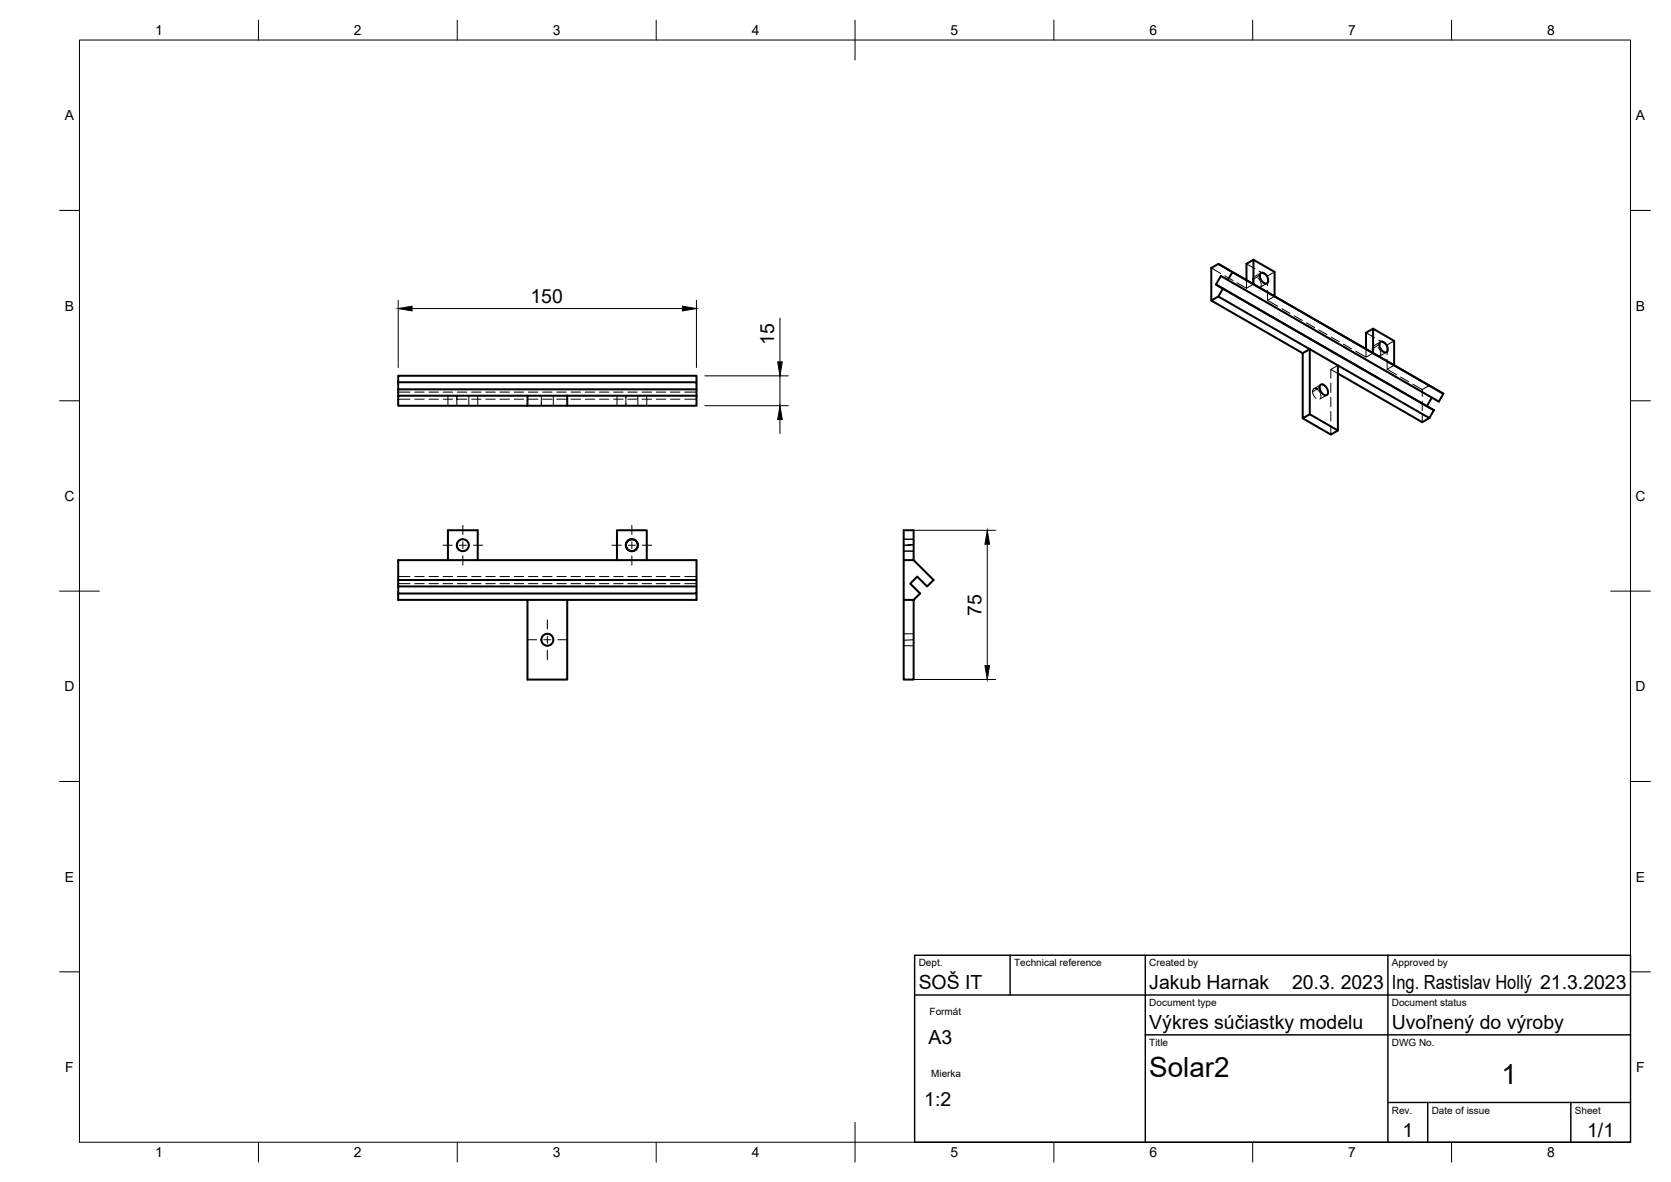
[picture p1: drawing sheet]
<svg xmlns="http://www.w3.org/2000/svg" width="420mm" height="297mm" viewBox="0 0 420 297" stroke-linecap="round" stroke-linejoin="round" font-family="sans-serif">
<!-- layer: Visible -->
<g fill="none" stroke="#000" stroke-width=".51">
<path d="M304.6 75.5l1.7-1 23 13.2-1.7 1.1zM305.7 71.5l54.8 31.6M306.3 66.3l3.6 2.1M307.5 72.5l-1.2 2M308.7 70.4l-1.7-1.1-1.3 2.2 53.1 30.6M309.9 68.4l53 30.5-1.1 2-53.1-30.5zM315.2 65.3l5.3 3v6.2l-5.3-3.1zM315.2 71.4l-8.9-5.1-1.7 1v8.2M315.2 65.3l-1.8 1v4.1M316.9 68.7a1.45 1.45 0 0 1 2 1.4v.5a.76 .76 0 0 1-.7 .7 .76 .76 0 0 1-.8-.6l-.6-1.1zM320.5 74.5l42.4 24.4M100.1 96.1h75v1.7"/>
<path d="M100.1 96.1v-1.7h75v1.7M100.1 96.1v3.3M100.1 97.8h75M132.6 99.4h-32.5v2.6h32.5M142.6 99.4h-10v2.6M142.6 99.4h32.5M142.6 99.4v2.6M175.1 99.4v2.6h-42.5M175.1 97.8v1.6M327.6 88.8v16.3l1.7-1v-16.4l30.1 17.4M331.9 96.8a1.33 1.33 0 0 1 1.9 1.2 .84 .84 0 0 1-.2 1.3 .84 .84 0 0 1-1.2-.5l-.5-.9zM336.4 91.8v16.4l-7.1-4.1"/>
<path d="M336.4 93.9l21.2 12.2 1.8-1M345.2 88.7v-6.1l5.3 3.1v6.1M345.2 82.6l-1.7 1v4.1M347 86l.6-.2 .7 .5 .5 .8 .2 .8a.75 .75 0 0 1-.7 .7 .75 .75 0 0 1-.8-.5l-.6-1.2zM360 99.9l-1.2 2.2M327.6 105.1l7 4.1 1.8-1M358.8 102.1l1.7 1M360.5 103.1l-1.1 2M112.6 133.3h7.5v7.5h-7.5zM157.4 136.9v-.1a1.5 1.5 0 0 1 2.4-.9 1.5 1.5 0 0 1-.3 2.5 1.5 1.5 0 0 1-2.1-1.4l.3 1 1 .5 .7-.1 .5-.3 .5-1-.4-1.1-1-.5-1.1 .4-.4 .5-.1 .6M100.1 145.8h75v3.3h-75zM100.1 147.4h75"/>
<path d="M100.1 149.1v1.7h32.5M112.6 140.8h-12.5v5M120.1 140.8h55v5M132.6 150.8v20h10v-20M155.1 140.8v-7.5h7.5v7.5M175.1 149.1v1.7h-42.5M227.2 140.8h2.5v-7.5h-2.5v17.5M229.7 140.8l5 5-1.6 1.6-2.5-2.5-1.7 1.8 2.5 2.4-1.7 1.7h-2.5v20h2.5v-20"/>
<circle cx="116.4" cy="137" r="1.51"/>
<circle cx="137.6" cy="160.8" r="1.5"/>
</g>
<!-- layer: Hidden -->
<g fill="none" stroke="#000" stroke-width=".25">
<path d="M304.6 67.3l2.3 1.4M307 69.3l1.2 .8M308 69.3l2 1.2M309.2 70.7l2.1 1.1M311 71.1l2.4 1.3M312.4 72.4l2 1.2M313.4 66.3l2.2 1.2M313.4 70.4v2M315 70.3l.3 1 .8 .8M315.2 69.7l-.2 .6M315.2 71.4l-1.8 1M315.4 74.2l2.1 1.2"/>
<path d="M316.3 69.8l.6 .9 .2 1.2M316.6 68.1l2.1 1.3M316.8 69.2l-1.8 1.1M317.1 68.6l-1.8 1M318.5 76l2.1 1.2M318.6 71.2l-1.8 1M318.7 75.5l2.6 1.5M318.7 69.4v2.4M318.7 73v2.5M320.5 68.3l-1.8 1.1M320.5 74.5l-1.8 1M321.6 77.8l2.1 1.2"/>
<path d="M322.3 77.6l2.1 1.2M324.7 79.6l2.1 1.2M325.4 79.4l2.1 1.1M100.1 98.5h3M104.3 98.5h2.4M107.9 98.5h2.3M111.4 98.5h2.4M112.6 99.4v2.6M115 98.5h2.4M117.9 99.4v2.6M118.6 98.5h2.3M120.1 99.4v2.6"/>
<path d="M122.2 98.5h2.3M125.7 98.5h2.4M129.3 98.5h2.4M132.9 98.5h2.3M136.1 99.4v2.6v-1.1M136.4 98.5h2.4M139.1 99.4v2.6M140 98.5h2.4M143.6 98.5h2.4M147.2 98.5h2.3M150.7 98.5h2.4M154.3 98.5h2.4"/>
<path d="M155.1 99.4v2.6M157.4 100v-.6v2.6v-.6M157.9 98.5h2.4M160.4 99.4v2.6M161.4 98.5h2.4M162.6 99.4v2.6M165 98.5h2.4M168.6 98.5h2.4M172.2 98.5h2.9M327.8 81.4l2.1 1.1M328.5 81.1l2.1 1.2M330 98.5l.3 .8 .6 .8"/>
<path d="M330.9 83.1l2.1 1.2M331.6 82.9l2.1 1.2M331.8 97.4l-1.8 1.1 .1-.6 .4-.3 .5 .1 .4 .3 .7 1v.8l-.1 .4M332.1 96.7l-1.8 1M333.6 99.3l-1.7 1M334 84.9l2.1 1.2M334.6 92.8l1.8 1.1M334.6 92.8v2.3M334.6 96.3v2.3M334.6 99.8v2.4M334.7 84.7l2.1 1.2M336.4 91.8l-1.8 1"/>
<path d="M337.1 86.7l2.1 1.2M337.8 86.5l2.1 1.2M340.2 88.5l2.1 1.2M340.9 88.3l2.6 1.5 1.7-1.1M343.3 90.3l2.1 1.2M343.5 87.7v2.1M343.5 83.6l2.1 1.2M345.1 87.7l.3 1 .5 .6M345.5 86.9l-.4 .4v.4M346.4 92.1l2.1 1.1M346.5 87.3l.7 1.2v.5l-.2 .4M346.6 85.5l2.2 1.2"/>
<path d="M346.8 86.5l-1.7 1.2M347.1 85.9l-1.7 1M348.6 88.5l-1.7 1M348.8 86.7v2.4M348.8 90.3v2.5M349.5 93.8l2.1 1.2M350.5 91.8l-1.7 1 2.3 1.4M350.5 85.7l-1.7 1M352.2 94.8l2 1.2M352.6 95.6l2.1 1.2M355.3 96.5l2.3 1.4 1.8-1M355.7 97.4l2.1 1.2"/>
<path d="M357.6 97.9v1.7M358.8 99.2l1.2 .7M360 99.9h.1M360 99.9l1.8 1M100.1 100.3h3M104.3 100.3h2.4M107.9 100.3h2.3M111.4 100.3h2.4M114.9 100.5v-1.1v2.6M115 100.3h2.4M118.6 100.3h2.3M122.2 100.3h2.3"/>
<path d="M125.7 100.3h2.4M129.3 100.3h2.4M132.9 100.3h2.3M136.4 100.3h2.4M140 100.3h2.4M143.6 100.3h2.4M147.2 100.3h2.3M150.7 100.3h2.4M154.3 100.3h2.4M157.9 100.3h2.4M161.4 100.3h2.4M165 100.3h2.4"/>
<path d="M168.6 100.3h2.4M172.2 100.3h2.9M334.6 103.4v2.4M334.6 107v2.2M357.6 100.8v2.4M357.6 104.4v1.7M114.9 137l.3 1 1 .5M114.9 136.9v.1M116.5 135.5l-1.1 .3-.4 .5-.1 .7M117.5 136l.4 1.1-.6 1.1M157.4 137.1l.3 .8 .8 .6M157.4 136.9v.2"/>
<path d="M157.4 137v.1M159.2 135.6l-.7-.1-.6 .4-.4 .6-.1 .6M160.2 136.2l.1 1.2-.7 .9M227.2 137l2.5-.1-2.5 .2M227.2 135.5h2.5zM227.2 138.5h2.5zM100.1 144.9h3M100.1 146.7h3M104.3 144.9h2.4M104.3 146.7h2.4M107.9 144.9h2.3M107.9 146.7h2.3"/>
<path d="M111.4 144.9h2.4M111.4 146.7h2.4M115 144.9h2.4M115 146.7h2.4M118.6 144.9h2.3M118.6 146.7h2.3M122.2 144.9h2.3M122.2 146.7h2.3M125.7 144.9h2.4M125.7 146.7h2.4M129.3 144.9h2.4M129.3 146.7h2.4"/>
<path d="M132.9 144.9h2.3M132.9 146.7h2.3M136.4 144.9h2.4M136.4 146.7h2.4M140 144.9h2.4M140 146.7h2.4M143.6 144.9h2.4M143.6 146.7h2.4M147.2 144.9h2.3M147.2 146.7h2.3M150.7 144.9h2.4M150.7 146.7h2.4"/>
<path d="M154.3 144.9h2.4M154.3 146.7h2.4M157.9 144.9h2.4M157.9 146.7h2.4M161.4 144.9h2.4M161.4 146.7h2.4M165 144.9h2.4M165 146.7h2.4M168.6 144.9h2.4M168.6 146.7h2.4M172.2 144.9h2.9M172.2 146.7h2.9"/>
<path d="M227.2 159.3h2.5M136.1 160.8v.1l.2-.9 .7-.6a1.51 1.51 0 0 1 1.6 .2 1.51 1.51 0 0 1 .5 1.6M136.1 160.9a1.51 1.51 0 0 0 2.2 1.2M227.2 162.3h2.5M229.7 160.8l-2.5 .1"/>
</g>
<!-- layer: BORDER -->
<g fill="none" stroke="#000" stroke-width=".25">
<path d="M20 10.1h390v276.9h-390zM65 5.1v5M115 5.1v5M165 5.1v5M215 5.1v10M265 5.1v5M315 5.1v5M365 5.1v5M15 52.9h5M410 52.9h5M15 100.7h5M410 100.7h5"/>
<path d="M15 148.6h10M405 148.6h10M15 196.4h5M410 196.4h5M15 244.2h5M410 244.2h5M65 287v5M115 287v5M165 287v5M215 282.1v9.9M265 287v5M315 287v5"/>
<path d="M365 287v5"/>
</g>
<!-- layer: TITLEBLOCK -->
<path d="M230 240.1h180v46.9h-180zM230 250h180M254 240.1v9.9M288 240.1v46.9M349 240.1v46.9M288 260.1h122M349 277.1h61M359 277.1v9.9M395 277.1v9.9" fill="none" stroke="#000" stroke-width=".36"/>
<!-- layer: FD_Dimensions -->
<path d="M100.1 75.4v17M103.6 77.5h68M175.1 75.4v17M196.1 79.9v11M177.2 94.5h21M196.1 94.5v7.4M177.2 101.9h21M196.1 105.4v3.6M229.3 133.3h21M248.2 136.8v30.5M229.3 170.8h21" fill="none" stroke="#000" stroke-width=".25"/>
<path d="M100.1 77.5l3.5-.6v1.2zM171.6 76.9l3.5 .6-3.5 .6zM195.5 90.9h1.2l-.6 3.6zM196.1 101.9l.6 3.5h-1.2zM248.2 133.3l.6 3.5h-1.2zM247.6 167.3h1.2l-.6 3.5z" fill="#000" stroke="#000" stroke-width=".25"/>
<!-- layer: Smart Centers -->
<g fill="none" stroke="#000" stroke-width=".25">
<path d="M111.4 137h2.3M115.5 137h1.8M116.4 132v2.3M116.4 136.1v1.8M116.4 139.7v2.3M119 137h2.4M153.9 137h2.3M158 137h1.8M158.9 132v2.3M158.9 136.1v1.8M158.9 139.7v2.3M161.5 137h2.4"/>
<path d="M137.6 155.8v2.3M137.6 159.9v1.8M132.6 160.8h2.3M136.7 160.8h1.8M137.6 163.4v2.4M140.3 160.8h2.3"/>
</g>
<g font-size="7">
<text x="289" y="270.6">Solar2</text>
<text x="377.5" y="272.3">1</text>
</g>
<g font-size="4.9">
<text x="133.4" y="76.1">150</text>
<text x="194.6" y="86.6" transform="rotate(-90 194.6 86.6)">15</text>
<text x="246.8" y="154.8" transform="rotate(-90 246.8 154.8)">75</text>
<text x="231" y="248.5">SOŠ IT</text>
<text x="289" y="248.5">Jakub Harnak</text>
<text x="324.9" y="248.5">20.3. 2023</text>
<text x="350" y="248.5">Ing. Rastislav Hollý 21.3.2023</text>
<text x="233.4" y="262.2">A3</text>
<text x="289" y="258.6">Výkres súčiastky modelu</text>
<text x="350" y="258.6">Uvoľnený do výroby</text>
<text x="232.4" y="277.9">1:2</text>
<text x="352.6" y="285.7">1</text>
<text x="399.1" y="285.7">1/1</text>
</g>
<g font-size="3.5">
<text x="39" y="8.8">1</text>
<text x="89" y="8.8">2</text>
<text x="139" y="8.8">3</text>
<text x="189" y="8.8">4</text>
<text x="239" y="8.8">5</text>
<text x="289" y="8.8">6</text>
<text x="339" y="8.8">7</text>
<text x="389" y="8.8">8</text>
<text x="16.3" y="30.2">A</text>
<text x="411.3" y="30.2">A</text>
<text x="16.3" y="78">B</text>
<text x="411.3" y="78">B</text>
<text x="16.2" y="125.9">C</text>
<text x="411.2" y="125.9">C</text>
<text x="16.2" y="173.7">D</text>
<text x="411.2" y="173.7">D</text>
<text x="16.3" y="221.6">E</text>
<text x="411.3" y="221.6">E</text>
<text x="16.4" y="269.4">F</text>
<text x="411.4" y="269.4">F</text>
<text x="39" y="290.8">1</text>
<text x="89" y="290.8">2</text>
<text x="139" y="290.8">3</text>
<text x="189" y="290.8">4</text>
<text x="239" y="290.8">5</text>
<text x="289" y="290.8">6</text>
<text x="339" y="290.8">7</text>
<text x="389" y="290.8">8</text>
</g>
<g font-size="2.5">
<text x="231" y="242.9">Dept.</text>
<text x="255" y="242.9">Technical reference</text>
<text x="289" y="242.9">Created by</text>
<text x="350" y="242.9">Approved by</text>
<text x="233.7" y="255">Formát</text>
<text x="289" y="252.8">Document type</text>
<text x="350" y="252.8">Document status</text>
<text x="289" y="262.9">Title</text>
<text x="350" y="262.9">DWG No.</text>
<text x="234.1" y="270.6">Mierka</text>
<text x="350" y="279.9">Rev.</text>
<text x="360" y="279.9">Date of issue</text>
<text x="396" y="279.9">Sheet</text>
</g>
</svg>
